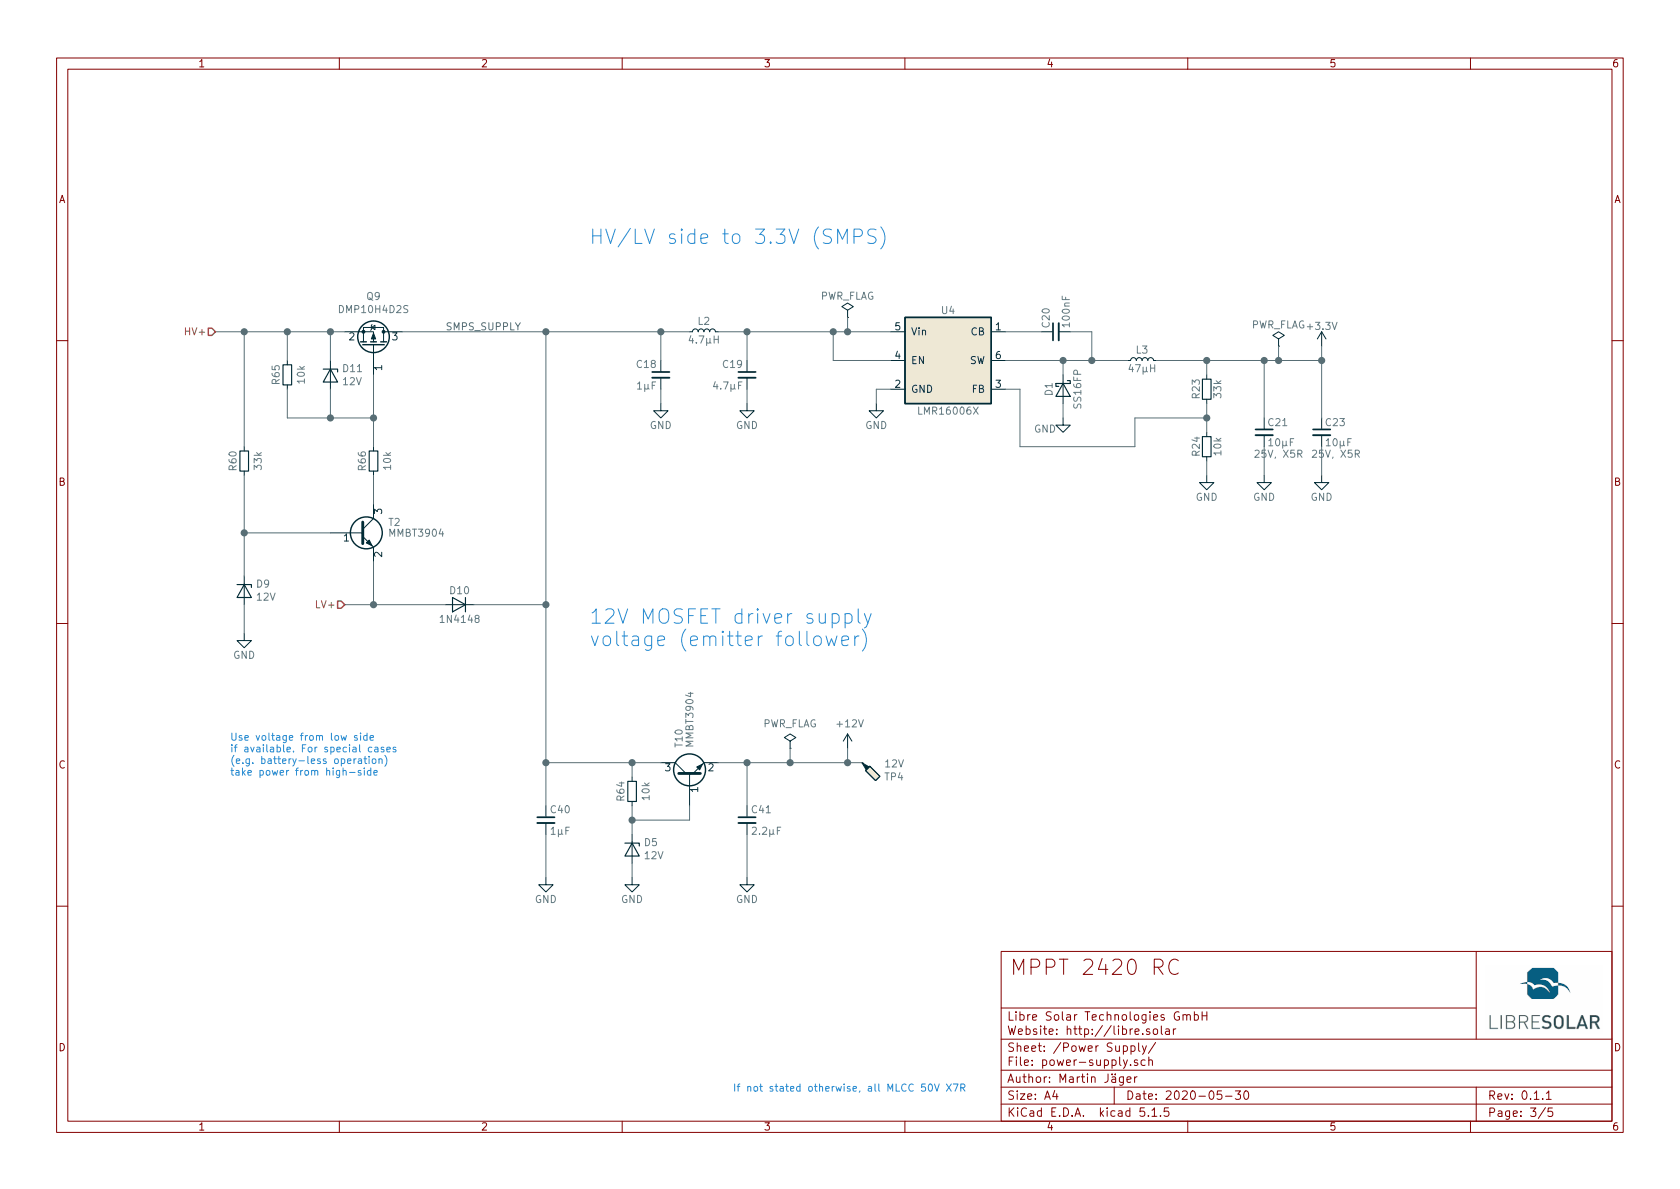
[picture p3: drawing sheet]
EESchema Schematic File Version 4
EELAYER 30 0
EELAYER END
$Descr A4 11693 8268
encoding utf-8
Sheet 3 5
Title "MPPT 2420 RC"
Date "2020-05-30"
Rev "0.1.1"
Comp "Libre Solar Technologies GmbH"
Comment1 "Author: Martin Jäger"
Comment2 "Website: http://libre.solar"
Comment3 ""
Comment4 ""
$EndDescr
$Comp
L power:GND #PWR064
U 1 1
P 9200 3300
F 0 "#PWR064" H 9200 3050 50  0001 C CNN
F 1 "GND" H 9200 3150 50  0000 C CNN
F 2 "" H 9200 3300 50  0000 C CNN
F 3 "" H 9200 3300 50  0000 C CNN
	1    9200 3300
	1    0    0    -1  
$EndComp
$Comp
L power:GND #PWR062
U 1 1
P 8800 3300
F 0 "#PWR062" H 8800 3050 50  0001 C CNN
F 1 "GND" H 8800 3150 50  0000 C CNN
F 2 "" H 8800 3300 50  0000 C CNN
F 3 "" H 8800 3300 50  0000 C CNN
	1    8800 3300
	1    0    0    -1  
$EndComp
$Comp
L power:GND #PWR061
U 1 1
P 8400 3300
F 0 "#PWR061" H 8400 3050 50  0001 C CNN
F 1 "GND" H 8400 3150 50  0000 C CNN
F 2 "" H 8400 3300 50  0000 C CNN
F 3 "" H 8400 3300 50  0000 C CNN
	1    8400 3300
	1    0    0    -1  
$EndComp
$Comp
L power:GND #PWR060
U 1 1
P 7400 2900
F 0 "#PWR060" H 7400 2650 50  0001 C CNN
F 1 "GND" H 7275 2825 50  0000 C CNN
F 2 "" H 7400 2900 50  0000 C CNN
F 3 "" H 7400 2900 50  0000 C CNN
	1    7400 2900
	1    0    0    -1  
$EndComp
$Comp
L power:GND #PWR058
U 1 1
P 5200 2800
F 0 "#PWR058" H 5200 2550 50  0001 C CNN
F 1 "GND" H 5200 2650 50  0000 C CNN
F 2 "" H 5200 2800 50  0000 C CNN
F 3 "" H 5200 2800 50  0000 C CNN
	1    5200 2800
	1    0    0    -1  
$EndComp
$Comp
L power:GND #PWR059
U 1 1
P 6100 2800
F 0 "#PWR059" H 6100 2550 50  0001 C CNN
F 1 "GND" H 6100 2650 50  0000 C CNN
F 2 "" H 6100 2800 50  0000 C CNN
F 3 "" H 6100 2800 50  0000 C CNN
	1    6100 2800
	1    0    0    -1  
$EndComp
$Comp
L power:GND #PWR057
U 1 1
P 4600 2800
F 0 "#PWR057" H 4600 2550 50  0001 C CNN
F 1 "GND" H 4600 2650 50  0000 C CNN
F 2 "" H 4600 2800 50  0000 C CNN
F 3 "" H 4600 2800 50  0000 C CNN
	1    4600 2800
	1    0    0    -1  
$EndComp
$Comp
L power:+3.3V #PWR063
U 1 1
P 9200 2400
F 0 "#PWR063" H 9200 2250 50  0001 C CNN
F 1 "+3.3V" H 9200 2540 50  0000 C CNN
F 2 "" H 9200 2400 50  0000 C CNN
F 3 "" H 9200 2400 50  0000 C CNN
	1    9200 2400
	1    0    0    -1  
$EndComp
$Comp
L Project:R R24
U 1 1
P 8400 3100
F 0 "R24" V 8325 3100 50  0000 C CNN
F 1 "10k" V 8475 3100 50  0000 C CNN
F 2 "LibreSolar:R_0603_1608" V 8225 3000 50  0001 C CNN
F 3 "" H 8400 3100 50  0000 C CNN
F 4 "Yageo" H 2700 100 50  0001 C CNN "Manufacturer"
F 5 "RC0603FR-0710KL" H 2700 100 50  0001 C CNN "PartNumber"
	1    8400 3100
	1    0    0    -1  
$EndComp
$Comp
L Project:C C23
U 1 1
P 9200 3000
F 0 "C23" H 9220 3070 50  0000 L CNN
F 1 "10µF" H 9220 2930 50  0000 L CNN
F 2 "LibreSolar:C_0805_2012" H 9200 3000 50  0001 C CNN
F 3 "" H 9200 3000 50  0000 C CNN
F 4 "Murata" H 2700 150 50  0001 C CNN "Manufacturer"
F 5 "GRM21BR61E106KA73L" H 2700 150 50  0001 C CNN "PartNumber"
F 6 "25V, X5R" H 9300 2850 50  0000 C CNN "Remarks"
	1    9200 3000
	1    0    0    -1  
$EndComp
$Comp
L Project:C C21
U 1 1
P 8800 3000
F 0 "C21" H 8820 3070 50  0000 L CNN
F 1 "10µF" H 8820 2930 50  0000 L CNN
F 2 "LibreSolar:C_0805_2012" H 8800 3000 50  0001 C CNN
F 3 "" H 8800 3000 50  0000 C CNN
F 4 "Murata" H 2700 150 50  0001 C CNN "Manufacturer"
F 5 "GRM21BR61E106KA73L" H 2700 150 50  0001 C CNN "PartNumber"
F 6 "25V, X5R" H 8900 2850 50  0000 C CNN "Remarks"
	1    8800 3000
	1    0    0    -1  
$EndComp
$Comp
L Project:R R23
U 1 1
P 8400 2700
F 0 "R23" V 8325 2700 50  0000 C CNN
F 1 "33k" V 8475 2700 50  0000 C CNN
F 2 "LibreSolar:R_0603_1608" V 8225 2600 50  0001 C CNN
F 3 "" H 8400 2700 50  0000 C CNN
F 4 "Yageo" H 2700 100 50  0001 C CNN "Manufacturer"
F 5 "RC0603FR-0733KL" H 2700 100 50  0001 C CNN "PartNumber"
	1    8400 2700
	1    0    0    -1  
$EndComp
$Comp
L Project:D_Schottky D1
U 1 1
P 7400 2700
F 0 "D1" H 7400 2800 50  0000 C CNN
F 1 "SS16FP" H 7400 2600 50  0000 C CNN
F 2 "Diode_SMD:D_PowerDI-123" V 7400 2700 50  0001 C CNN
F 3 "" V 7400 2700 50  0000 C CNN
F 4 "Diodes Inc." H 2700 100 50  0001 C CNN "Manufacturer"
F 5 "SS16FP" H 2700 100 50  0001 C CNN "PartNumber"
F 6 "" H 1300 -100 60  0001 C CNN "Alternative"
F 7 "Alternative: DFLS160-7" H 7400 2700 50  0001 C CNN "Remarks"
	1    7400 2700
	0    -1   1    0   
$EndComp
$Comp
L Project:C C20
U 1 1
P 7350 2300
F 0 "C20" H 7370 2370 50  0000 L CNN
F 1 "100nF" H 7370 2230 50  0000 L CNN
F 2 "LibreSolar:C_0603_1608" H 7350 2300 50  0001 C CNN
F 3 "" H 7350 2300 50  0000 C CNN
F 4 "Murata" H 2700 100 50  0001 C CNN "Manufacturer"
F 5 "GRM188R71H104KA93D" H 2700 100 50  0001 C CNN "PartNumber"
	1    7350 2300
	0    -1   -1   0   
$EndComp
$Comp
L Project:C C18
U 1 1
P 4600 2600
F 0 "C18" H 4625 2675 50  0000 L CNN
F 1 "1µF" H 4625 2525 50  0000 L CNN
F 2 "LibreSolar:C_0805_2012" H 4600 2400 50  0001 C CNN
F 3 "" H 4625 2675 50  0000 C CNN
F 4 "Murata" H 2200 -150 50  0001 C CNN "Manufacturer"
F 5 "GRJ21BC72A105KE11L" H 2200 -150 50  0001 C CNN "PartNumber"
F 6 "100V, X7S" H 1100 -100 60  0001 C CNN "Remarks"
	1    4600 2600
	-1   0    0    -1  
$EndComp
$Comp
L Project:C C19
U 1 1
P 5200 2600
F 0 "C19" H 5225 2675 50  0000 L CNN
F 1 "4.7µF" H 5225 2525 50  0000 L CNN
F 2 "LibreSolar:C_1210_3225" H 5200 2400 50  0001 C CNN
F 3 "" H 5225 2675 50  0000 C CNN
F 4 "Murata" H 2200 -150 50  0001 C CNN "Manufacturer"
F 5 "GRJ32DC72A475KE11L" H 2200 -150 50  0001 C CNN "PartNumber"
F 6 "100V, X7S" H 1100 -100 60  0001 C CNN "Remarks"
	1    5200 2600
	-1   0    0    -1  
$EndComp
$Comp
L Device:L_Small L2
U 1 1
P 4900 2300
F 0 "L2" V 4970 2300 50  0000 C CNN
F 1 "4.7µH" V 4840 2300 50  0000 C CNN
F 2 "Inductor_SMD:L_0805_2012Metric" V 4900 2300 50  0001 C CNN
F 3 "" V 4900 2300 50  0000 C CNN
F 4 "Murata" H 2200 100 50  0001 C CNN "Manufacturer"
F 5 "LQM21PN4R7NGRD" H 2200 100 50  0001 C CNN "PartNumber"
	1    4900 2300
	0    -1   -1   0   
$EndComp
$Comp
L Device:L_Small L3
U 1 1
P 7950 2500
F 0 "L3" V 8020 2500 50  0000 C CNN
F 1 "47µH" V 7890 2500 50  0000 C CNN
F 2 "LibreSolar:Bourns_SRN6045TA" V 7950 2500 50  0001 C CNN
F 3 "" V 7950 2500 50  0000 C CNN
F 4 "Tayo Yuden" H 7950 2500 60  0001 C CNN "Manufacturer"
F 5 "NR6045T470M" H 7950 2500 60  0001 C CNN "PartNumber"
F 6 "" H 7950 2500 60  0001 C CNN "Alternative"
F 7 "Alternative: Bourns SRR6045TA-470Y" H 7950 2500 50  0001 C CNN "Remarks"
	1    7950 2500
	0    -1   -1   0   
$EndComp
$Comp
L Project:LMR16006 U4
U 1 1
P 6600 2500
F 0 "U4" H 6600 2850 50  0000 C CNN
F 1 "LMR16006X" H 6600 2150 50  0000 C CNN
F 2 "LibreSolar:SOT-23-6" H 6600 2050 50  0001 C CNN
F 3 "" H 6200 2900 50  0000 C CNN
F 4 "Texas Instruments" H 2700 150 50  0001 C CNN "Manufacturer"
F 5 "LMR16006XDDCR" H 2700 150 50  0001 C CNN "PartNumber"
F 6 "" H 6600 2500 60  0001 C CNN "Alternative"
	1    6600 2500
	1    0    0    -1  
$EndComp
$Comp
L power:PWR_FLAG #FLG02
U 1 1
P 8900 2400
F 0 "#FLG02" H 8900 2475 50  0001 C CNN
F 1 "PWR_FLAG" H 8900 2550 50  0000 C CNN
F 2 "" H 8900 2400 50  0001 C CNN
F 3 "" H 8900 2400 50  0001 C CNN
	1    8900 2400
	1    0    0    -1  
$EndComp
$Comp
L power:PWR_FLAG #FLG01
U 1 1
P 5900 2200
F 0 "#FLG01" H 5900 2275 50  0001 C CNN
F 1 "PWR_FLAG" H 5900 2350 50  0000 C CNN
F 2 "" H 5900 2200 50  0001 C CNN
F 3 "" H 5900 2200 50  0001 C CNN
	1    5900 2200
	1    0    0    -1  
$EndComp
Wire Wire Line
	8050 2500 8400 2500
Wire Wire Line
	8400 2500 8400 2600
Wire Wire Line
	8800 2500 8800 2900
Wire Wire Line
	4600 2300 4600 2500
Wire Wire Line
	7400 2800 7400 2900
Wire Wire Line
	6100 2700 6100 2800
Wire Wire Line
	8400 3300 8400 3200
Wire Wire Line
	8800 3100 8800 3300
Wire Wire Line
	4600 2800 4600 2700
Wire Wire Line
	5200 2800 5200 2700
Wire Wire Line
	9200 3100 9200 3300
Wire Wire Line
	8400 2800 8400 2900
Wire Wire Line
	7000 2700 7100 2700
Wire Wire Line
	7100 2700 7100 3100
Wire Wire Line
	7000 2300 7250 2300
Wire Wire Line
	7000 2500 7400 2500
Wire Wire Line
	7400 2600 7400 2500
Wire Wire Line
	7450 2300 7600 2300
Wire Wire Line
	7600 2300 7600 2500
Wire Wire Line
	5000 2300 5200 2300
Wire Wire Line
	5200 2500 5200 2300
Wire Wire Line
	9200 2400 9200 2500
Wire Wire Line
	6100 2700 6200 2700
Wire Wire Line
	8900 2400 8900 2500
Wire Wire Line
	5900 2200 5900 2300
Connection ~ 8400 2500
Connection ~ 4600 2300
Connection ~ 8400 2900
Connection ~ 7400 2500
Connection ~ 7600 2500
Connection ~ 5200 2300
Connection ~ 8800 2500
Connection ~ 9200 2500
Connection ~ 8900 2500
Connection ~ 5900 2300
Text Notes 4100 1700 0    100  ~ 0
HV/LV side to 3.3V (SMPS)
Wire Wire Line
	7100 3100 7900 3100
Wire Wire Line
	7900 3100 7900 2900
Wire Wire Line
	7900 2900 8400 2900
Text Notes 5100 7600 0    50   ~ 0
If not stated otherwise, all MLCC 50V X7R
Wire Wire Line
	8400 2500 8800 2500
Wire Wire Line
	4600 2300 4800 2300
Wire Wire Line
	8400 2900 8400 3000
Wire Wire Line
	7400 2500 7600 2500
Wire Wire Line
	7600 2500 7850 2500
Wire Wire Line
	8800 2500 8900 2500
Wire Wire Line
	9200 2500 9200 2900
Wire Wire Line
	8900 2500 9200 2500
Wire Wire Line
	5900 2300 6200 2300
Wire Wire Line
	5200 2300 5800 2300
Wire Wire Line
	5800 2500 6200 2500
Wire Wire Line
	5800 2500 5800 2300
Connection ~ 5800 2300
Wire Wire Line
	5800 2300 5900 2300
$Comp
L Project:R R?
U 1 1
P 4400 5500
AR Path="/5DA0ED35/5DA192E6" Ref="R?"  Part="1" 
AR Path="/58C18D5C/5DA192E6" Ref="R64"  Part="1" 
F 0 "R64" V 4475 5500 50  0000 C CNN
F 1 "10k" V 4300 5500 50  0000 C CNN
F 2 "LibreSolar:R_0603_1608" H 4400 5500 50  0001 C CNN
F 3 "" H 4400 5500 50  0001 C CNN
F 4 "Yageo" H 4400 5500 50  0001 C CNN "Manufacturer"
F 5 "RC0603FR-0710KL" H 4400 5500 50  0001 C CNN "PartNumber"
	1    4400 5500
	-1   0    0    1   
$EndComp
$Comp
L power:GND #PWR?
U 1 1
P 4400 6100
AR Path="/5DA0ED35/5DA192EC" Ref="#PWR?"  Part="1" 
AR Path="/58C18D5C/5DA192EC" Ref="#PWR090"  Part="1" 
F 0 "#PWR090" H 4400 5850 50  0001 C CNN
F 1 "GND" H 4400 5950 50  0000 C CNN
F 2 "" H 4400 6100 50  0000 C CNN
F 3 "" H 4400 6100 50  0000 C CNN
	1    4400 6100
	1    0    0    -1  
$EndComp
$Comp
L Project:C C?
U 1 1
P 5200 5700
AR Path="/5DA0ED35/5DA192F5" Ref="C?"  Part="1" 
AR Path="/58C18D5C/5DA192F5" Ref="C41"  Part="1" 
F 0 "C41" H 5225 5775 50  0000 L CNN
F 1 "2.2µF" H 5225 5625 50  0000 L CNN
F 2 "LibreSolar:C_0603_1608" H 5200 5500 50  0001 C CNN
F 3 "" H 5225 5775 50  0000 C CNN
F 4 "25V, X5R" H -600 400 60  0001 C CNN "Remarks"
F 5 "Murata" H 5200 5700 50  0001 C CNN "Manufacturer"
F 6 "GRM188R61E225KA12D" H 5200 5700 50  0001 C CNN "PartNumber"
	1    5200 5700
	1    0    0    -1  
$EndComp
$Comp
L power:GND #PWR?
U 1 1
P 5200 6100
AR Path="/5DA0ED35/5DA192FB" Ref="#PWR?"  Part="1" 
AR Path="/58C18D5C/5DA192FB" Ref="#PWR091"  Part="1" 
F 0 "#PWR091" H 5200 5850 50  0001 C CNN
F 1 "GND" H 5200 5950 50  0000 C CNN
F 2 "" H 5200 6100 50  0000 C CNN
F 3 "" H 5200 6100 50  0000 C CNN
	1    5200 6100
	1    0    0    -1  
$EndComp
Wire Wire Line
	5200 5800 5200 6100
$Comp
L Connector:TestPoint_Probe TP?
U 1 1
P 6000 5300
AR Path="/5DA0ED35/5DA19303" Ref="TP?"  Part="1" 
AR Path="/58C18D5C/5DA19303" Ref="TP4"  Part="1" 
F 0 "TP4" H 6153 5402 50  0000 L CNN
F 1 "12V" H 6153 5311 50  0000 L CNN
F 2 "TestPoint:TestPoint_Pad_D1.0mm" H 6200 5300 50  0001 C CNN
F 3 "~" H 6200 5300 50  0001 C CNN
F 4 "+info" H 3200 2700 50  0001 C CNN "Config"
	1    6000 5300
	1    0    0    1   
$EndComp
Text Notes 4100 4500 0    100  ~ 0
12V MOSFET driver supply\nvoltage (emitter follower)
$Comp
L Project:D_Zener D?
U 1 1
P 4400 5900
AR Path="/5DA0ED35/5DA1930D" Ref="D?"  Part="1" 
AR Path="/58C18D5C/5DA1930D" Ref="D5"  Part="1" 
F 0 "D5" V 4354 5979 50  0000 L CNN
F 1 "12V" V 4445 5979 50  0000 L CNN
F 2 "Diode_SMD:D_SOT-23_ANK" V 4491 5979 50  0001 L CNN
F 3 "" H 4400 5900 50  0000 C CNN
F 4 "ON Semiconductor" H 1800 -100 50  0001 C CNN "Manufacturer"
F 5 "SZBZX84C12LT3G" H 1800 -100 50  0001 C CNN "PartNumber"
F 6 "Alternative: Diodes Inc. BZX84C12-7-F" H 1800 -100 50  0001 C CNN "Remarks"
	1    4400 5900
	0    1    1    0   
$EndComp
$Comp
L Transistor_BJT:BC817 T?
U 1 1
P 4800 5400
AR Path="/58A68DC9/5DA19315" Ref="T?"  Part="1" 
AR Path="/58C18D5C/5DA19315" Ref="T10"  Part="1" 
AR Path="/5DA0ED35/5DA19315" Ref="T?"  Part="1" 
F 0 "T10" H 5000 5475 50  0000 L CNN
F 1 "MMBT3904" H 5000 5400 50  0000 L CNN
F 2 "LibreSolar:SOT-23" H 5000 5325 50  0001 L CIN
F 3 "" H 4800 5400 50  0001 L CNN
F 4 "Diodes Inc." H 2050 0   50  0001 C CNN "Manufacturer"
F 5 "MMBT3904-7-F" H 2050 0   50  0001 C CNN "PartNumber"
	1    4800 5400
	0    -1   -1   0   
$EndComp
Wire Wire Line
	4400 6000 4400 6100
$Comp
L Project:C C?
U 1 1
P 3800 5700
AR Path="/5DA0ED35/5DA1931F" Ref="C?"  Part="1" 
AR Path="/58C18D5C/5DA1931F" Ref="C40"  Part="1" 
F 0 "C40" H 3825 5775 50  0000 L CNN
F 1 "1µF" H 3825 5625 50  0000 L CNN
F 2 "LibreSolar:C_0805_2012" H 3800 5500 50  0001 C CNN
F 3 "" H 3825 5775 50  0000 C CNN
F 4 "Murata" H 1700 -100 50  0001 C CNN "Manufacturer"
F 5 "GRJ21BC72A105KE11L" H 1700 -100 50  0001 C CNN "PartNumber"
F 6 "100V, X7S" H 1700 -100 50  0001 C CNN "Remarks"
	1    3800 5700
	1    0    0    -1  
$EndComp
Wire Wire Line
	4600 5300 4400 5300
Wire Wire Line
	4400 5300 4400 5400
Wire Wire Line
	4800 5600 4800 5700
Wire Wire Line
	4800 5700 4400 5700
Wire Wire Line
	4400 5700 4400 5600
Wire Wire Line
	4400 5700 4400 5800
Connection ~ 4400 5700
Wire Wire Line
	5000 5300 5200 5300
Wire Wire Line
	4400 5300 3800 5300
Wire Wire Line
	3800 5300 3800 5600
Connection ~ 4400 5300
$Comp
L power:GND #PWR?
U 1 1
P 3800 6100
AR Path="/5DA0ED35/5DA19330" Ref="#PWR?"  Part="1" 
AR Path="/58C18D5C/5DA19330" Ref="#PWR087"  Part="1" 
F 0 "#PWR087" H 3800 5850 50  0001 C CNN
F 1 "GND" H 3800 5950 50  0000 C CNN
F 2 "" H 3800 6100 50  0000 C CNN
F 3 "" H 3800 6100 50  0000 C CNN
	1    3800 6100
	1    0    0    -1  
$EndComp
Wire Wire Line
	3800 5800 3800 6100
Wire Wire Line
	5200 5300 5200 5600
Wire Wire Line
	5900 5200 5900 5300
Connection ~ 5200 5300
Wire Wire Line
	6000 5300 5900 5300
Connection ~ 5900 5300
$Comp
L power:+12V #PWR?
U 1 1
P 5900 5200
AR Path="/5DA0ED35/5DA1933F" Ref="#PWR?"  Part="1" 
AR Path="/58C18D5C/5DA1933F" Ref="#PWR092"  Part="1" 
F 0 "#PWR092" H 5900 5050 50  0001 C CNN
F 1 "+12V" H 5915 5373 50  0000 C CNN
F 2 "" H 5900 5200 50  0001 C CNN
F 3 "" H 5900 5200 50  0001 C CNN
	1    5900 5200
	1    0    0    -1  
$EndComp
Wire Wire Line
	5200 5300 5500 5300
Wire Wire Line
	3800 5300 3800 4200
Connection ~ 3800 5300
Wire Wire Line
	3800 2300 4600 2300
$Comp
L power:PWR_FLAG #FLG0101
U 1 1
P 5500 5200
F 0 "#FLG0101" H 5500 5275 50  0001 C CNN
F 1 "PWR_FLAG" H 5500 5373 50  0000 C CNN
F 2 "" H 5500 5200 50  0001 C CNN
F 3 "~" H 5500 5200 50  0001 C CNN
	1    5500 5200
	1    0    0    -1  
$EndComp
Wire Wire Line
	5500 5200 5500 5300
Connection ~ 5500 5300
Wire Wire Line
	5500 5300 5900 5300
$Comp
L Transistor_BJT:BC817 T?
U 1 1
P 2500 3700
AR Path="/58A68DC9/5E07D738" Ref="T?"  Part="1" 
AR Path="/58C18D5C/5E07D738" Ref="T2"  Part="1" 
AR Path="/5DA0ED35/5E07D738" Ref="T?"  Part="1" 
F 0 "T2" H 2700 3775 50  0000 L CNN
F 1 "MMBT3904" H 2700 3700 50  0000 L CNN
F 2 "LibreSolar:SOT-23" H 2700 3625 50  0001 L CIN
F 3 "" H 2500 3700 50  0001 L CNN
F 4 "Diodes Inc." H -250 -1700 50  0001 C CNN "Manufacturer"
F 5 "MMBT3904-7-F" H -250 -1700 50  0001 C CNN "PartNumber"
	1    2500 3700
	1    0    0    -1  
$EndComp
$Comp
L Project:D_Zener D?
U 1 1
P 1700 4100
AR Path="/5DA0ED35/5E07EA4C" Ref="D?"  Part="1" 
AR Path="/58C18D5C/5E07EA4C" Ref="D9"  Part="1" 
F 0 "D9" V 1654 4179 50  0000 L CNN
F 1 "12V" V 1745 4179 50  0000 L CNN
F 2 "Diode_SMD:D_SOT-23_ANK" V 1791 4179 50  0001 L CNN
F 3 "" H 1700 4100 50  0000 C CNN
F 4 "ON Semiconductor" H -900 -1900 50  0001 C CNN "Manufacturer"
F 5 "SZBZX84C12LT3G" H -900 -1900 50  0001 C CNN "PartNumber"
F 6 "Alternative: Diodes Inc. BZX84C12-7-F" H -900 -1900 50  0001 C CNN "Remarks"
	1    1700 4100
	0    1    1    0   
$EndComp
$Comp
L Device:Q_PMOS_GSD Q9
U 1 1
P 2600 2400
F 0 "Q9" V 2943 2400 50  0000 C CNN
F 1 "DMP10H4D2S" V 2852 2400 50  0000 C CNN
F 2 "LibreSolar:SOT-23" H 2800 2500 50  0001 C CNN
F 3 "~" H 2600 2400 50  0001 C CNN
F 4 "Diodes Inc." H 2600 2400 50  0001 C CNN "Manufacturer"
F 5 "DMP10H4D2S-7" H 2600 2400 50  0001 C CNN "PartNumber"
	1    2600 2400
	0    1    -1   0   
$EndComp
Text HLabel 2400 4200 0    50   Input ~ 0
LV+
Wire Wire Line
	2600 3900 2600 4200
$Comp
L Project:R R?
U 1 1
P 2600 3200
AR Path="/5DA0ED35/5E0849FF" Ref="R?"  Part="1" 
AR Path="/58C18D5C/5E0849FF" Ref="R66"  Part="1" 
F 0 "R66" V 2675 3200 50  0000 C CNN
F 1 "10k" V 2500 3200 50  0000 C CNN
F 2 "LibreSolar:R_0603_1608" H 2600 3200 50  0001 C CNN
F 3 "" H 2600 3200 50  0001 C CNN
F 4 "Yageo" H 2600 3200 50  0001 C CNN "Manufacturer"
F 5 "RC0603FR-0710KL" H 2600 3200 50  0001 C CNN "PartNumber"
	1    2600 3200
	-1   0    0    1   
$EndComp
$Comp
L power:GND #PWR?
U 1 1
P 1700 4400
AR Path="/5DA0ED35/5E0852AC" Ref="#PWR?"  Part="1" 
AR Path="/58C18D5C/5E0852AC" Ref="#PWR018"  Part="1" 
F 0 "#PWR018" H 1700 4150 50  0001 C CNN
F 1 "GND" H 1700 4250 50  0000 C CNN
F 2 "" H 1700 4400 50  0000 C CNN
F 3 "" H 1700 4400 50  0000 C CNN
	1    1700 4400
	1    0    0    -1  
$EndComp
$Comp
L Project:R R?
U 1 1
P 1700 3200
AR Path="/5DA0ED35/5E0855A8" Ref="R?"  Part="1" 
AR Path="/58C18D5C/5E0855A8" Ref="R60"  Part="1" 
F 0 "R60" V 1775 3200 50  0000 C CNN
F 1 "33k" V 1600 3200 50  0000 C CNN
F 2 "LibreSolar:R_0603_1608" H 1700 3200 50  0001 C CNN
F 3 "" H 1700 3200 50  0001 C CNN
F 4 "Yageo" H 1700 3200 50  0001 C CNN "Manufacturer"
F 5 "RC0603FR-0733KL" H 1700 3200 50  0001 C CNN "PartNumber"
	1    1700 3200
	-1   0    0    1   
$EndComp
Text HLabel 1500 2300 0    50   Input ~ 0
HV+
Wire Wire Line
	2800 2300 3800 2300
Connection ~ 3800 2300
Wire Wire Line
	3100 4200 2600 4200
Connection ~ 2600 4200
Wire Wire Line
	2600 4200 2400 4200
Wire Wire Line
	3300 4200 3800 4200
Connection ~ 3800 4200
Wire Wire Line
	3800 4200 3800 2300
Wire Wire Line
	1500 2300 1700 2300
Wire Wire Line
	2600 2600 2600 2900
Wire Wire Line
	2600 3500 2600 3300
Wire Wire Line
	2300 3700 1700 3700
Wire Wire Line
	1700 3700 1700 4000
Wire Wire Line
	1700 4200 1700 4400
Wire Wire Line
	1700 3700 1700 3300
Connection ~ 1700 3700
Wire Wire Line
	1700 3100 1700 2300
Connection ~ 1700 2300
Wire Wire Line
	1700 2300 2000 2300
$Comp
L Project:R R?
U 1 1
P 2000 2600
AR Path="/5DA0ED35/5E0B3D6C" Ref="R?"  Part="1" 
AR Path="/58C18D5C/5E0B3D6C" Ref="R65"  Part="1" 
F 0 "R65" V 2075 2600 50  0000 C CNN
F 1 "10k" V 1900 2600 50  0000 C CNN
F 2 "LibreSolar:R_0603_1608" H 2000 2600 50  0001 C CNN
F 3 "" H 2000 2600 50  0001 C CNN
F 4 "Yageo" H 2000 2600 50  0001 C CNN "Manufacturer"
F 5 "RC0603FR-0710KL" H 2000 2600 50  0001 C CNN "PartNumber"
	1    2000 2600
	-1   0    0    1   
$EndComp
Wire Wire Line
	2000 2500 2000 2300
Connection ~ 2000 2300
Wire Wire Line
	2000 2300 2300 2300
Wire Wire Line
	2000 2700 2000 2900
Wire Wire Line
	2000 2900 2300 2900
Connection ~ 2600 2900
Wire Wire Line
	2600 2900 2600 3100
Text Notes 1600 5400 0    50   ~ 0
Use voltage from low side\nif available. For special cases\n(e.g. battery-less operation)\ntake power from high-side
$Comp
L Project:D_Zener D?
U 1 1
P 2300 2600
AR Path="/5DA0ED35/5DDDF2A0" Ref="D?"  Part="1" 
AR Path="/58C18D5C/5DDDF2A0" Ref="D11"  Part="1" 
F 0 "D11" V 2254 2679 50  0000 L CNN
F 1 "12V" V 2345 2679 50  0000 L CNN
F 2 "Diode_SMD:D_SOT-23_ANK" V 2391 2679 50  0001 L CNN
F 3 "" H 2300 2600 50  0000 C CNN
F 4 "ON Semiconductor" H -300 -3400 50  0001 C CNN "Manufacturer"
F 5 "SZBZX84C12LT3G" H -300 -3400 50  0001 C CNN "PartNumber"
F 6 "Alternative: Diodes Inc. BZX84C12-7-F" H -300 -3400 50  0001 C CNN "Remarks"
	1    2300 2600
	0    1    1    0   
$EndComp
Wire Wire Line
	2300 2500 2300 2300
Connection ~ 2300 2300
Wire Wire Line
	2300 2300 2400 2300
Wire Wire Line
	2300 2700 2300 2900
Connection ~ 2300 2900
Wire Wire Line
	2300 2900 2600 2900
$Comp
L Project:D D?
U 1 1
P 3200 4200
AR Path="/58A68DC9/5DE0121F" Ref="D?"  Part="1" 
AR Path="/5DE0121F" Ref="D?"  Part="1" 
AR Path="/58C18D5C/5DE0121F" Ref="D10"  Part="1" 
F 0 "D10" H 3200 4300 50  0000 C CNN
F 1 "1N4148" H 3200 4100 50  0000 C CNN
F 2 "LibreSolar:D_SOD-123" V 3200 4200 50  0001 C CNN
F 3 "" V 3200 4200 50  0000 C CNN
F 4 "Diodes Inc." H -850 1400 50  0001 C CNN "Manufacturer"
F 5 "1N4148W-7-F" H -850 1400 50  0001 C CNN "PartNumber"
	1    3200 4200
	-1   0    0    -1  
$EndComp
Text Label 3100 2300 0    50   ~ 0
SMPS_SUPPLY
$EndSCHEMATC
